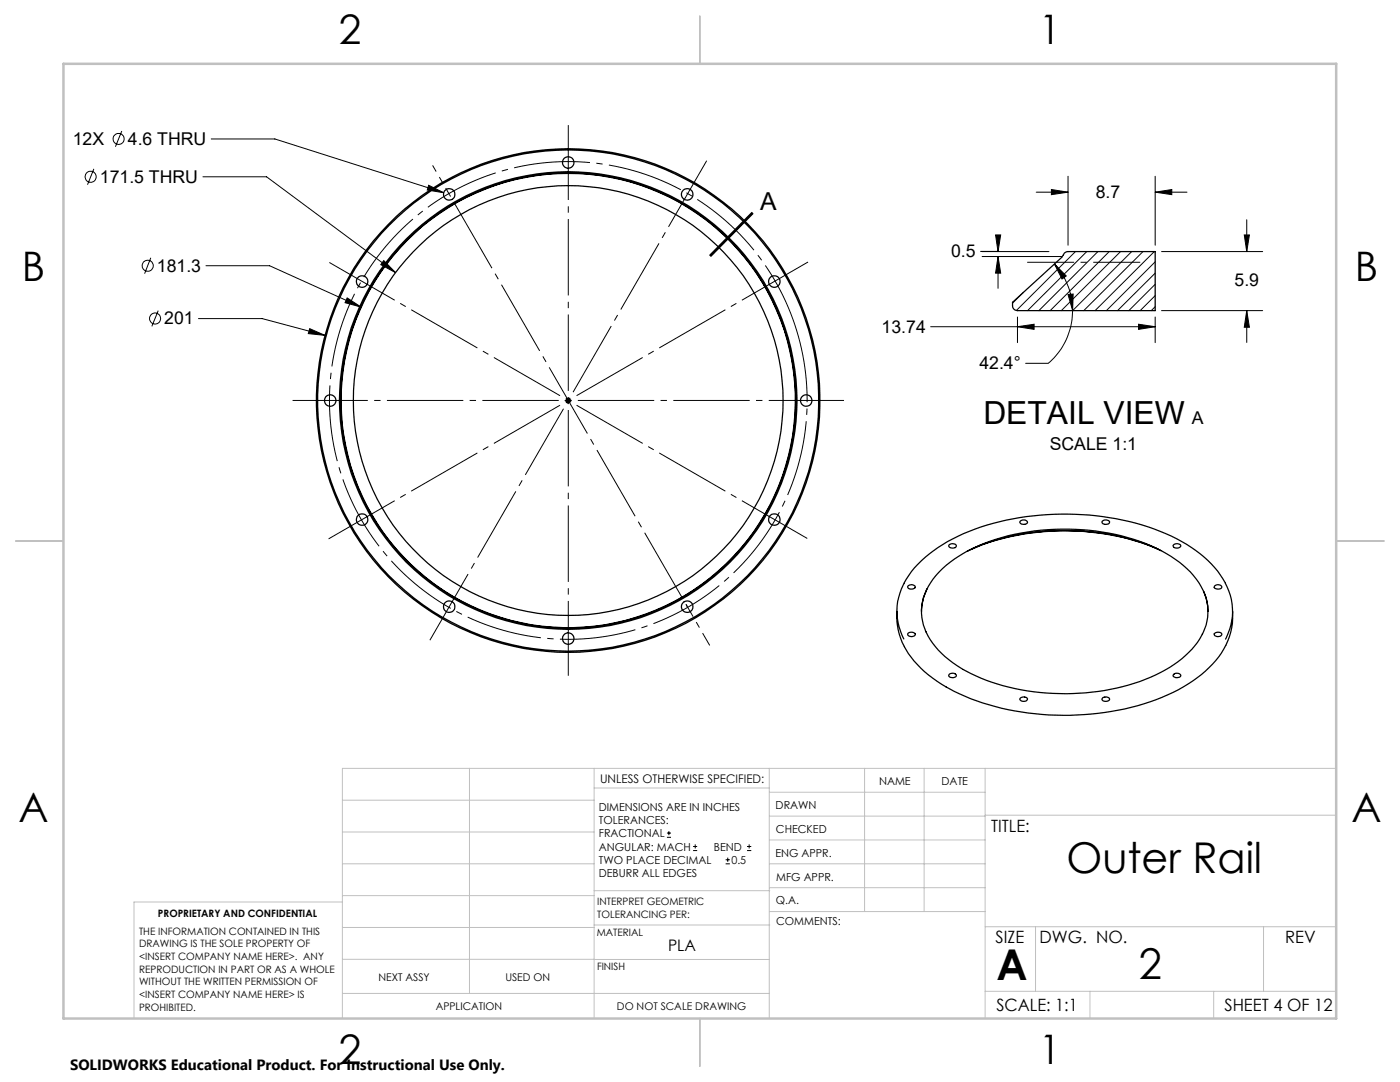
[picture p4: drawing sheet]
<svg xmlns="http://www.w3.org/2000/svg" width="279mm" height="216mm" viewBox="0 0 279 216" stroke-linecap="round" stroke-linejoin="round" font-family="sans-serif">
<g fill="none" stroke="#000" stroke-width=".25">
<path d="M202.1 60.3l9.8-8.9a1.51 1.51 0 0 1 1.2-1.2h17.4v11.8h-27.4a.96 .96 0 0 1-1-1zM180.4 116.3a23 23 0 0 1 10.7-9.3 52.7 52.7 0 0 1 30.3-3.7 39.8 39.8 0 0 1 18.1 7.2 18.9 18.9 0 0 1 5 5.8M180.4 116.4a11.6 11.6 0 0 0 0 11.1M181.2 116.9a.94 .94 0 0 1 1.5 .2 .87 .87 0 0 1-1.5 0zM185 117.5a9.8 9.8 0 0 0-.2 8.6M189.5 108.7a.91 .91 0 0 1 1.4 .3 .91 .91 0 0 1-1.6-.1zM193.9 109.5a48.8 48.8 0 0 1 37.2 0M203.6 104.1a.9 .9 0 0 1 1.5 .1 .94 .94 0 0 1-1.6 0zM220 104a.93 .93 0 0 1 1.4 .2 .85 .85 0 0 1-.8 .4 .85 .85 0 0 1-.7-.5zM231.7 109.9a48.3 48.3 0 0 0-38.7 .1M234.2 108.8a.96 .96 0 0 1 1.5 .1 .87 .87 0 0 1-.8 .5 .87 .87 0 0 1-.8-.5zM240.2 118a10.6 10.6 0 0 1-3 12.2 30.2 30.2 0 0 1-15.6 7.3 45.7 45.7 0 0 1-27.8-3.1 18.4 18.4 0 0 1-9-8.4"/>
<path d="M242.5 116.9a.88 .88 0 0 1 1.3 .3 .93 .93 0 0 1-1.5-.1zM244.5 116.4a11.6 11.6 0 0 1 .1 11.1M179 122a13.9 13.9 0 0 0 4.8 11.3 34.3 34.3 0 0 0 16.1 8 55.3 55.3 0 0 0 31.9-2.1 26.2 26.2 0 0 0 11.9-8.8l.9-1.6M181.2 126.4a.83 .83 0 0 1 1.4 .3 .88 .88 0 0 1-1.4-.2zM183.9 122a12.6 12.6 0 0 1 5.7-9.8 36.4 36.4 0 0 1 19.5-6.5 41.7 41.7 0 0 1 24.5 5.3 15.2 15.2 0 0 1 7.3 9.1l.2 1.9M189.4 134.5a.77 .77 0 0 1 .9-.2 .77 .77 0 0 1 .5 .7 1 1 0 0 1-1.5-.2zM203.6 139.3a.99 .99 0 0 1 1.5 .2 .86 .86 0 0 1-.8 .5 .86 .86 0 0 1-.8-.5zM220.1 139.2a.87 .87 0 0 1 1.3 .4 .9 .9 0 0 1-1.5-.1zM234.2 134.6a.8 .8 0 0 1 .8-.3 .8 .8 0 0 1 .6 .6 1.03 1.03 0 0 1-1.5-.1zM242.4 126.4a.9 .9 0 0 1 1.4 .2 .85 .85 0 0 1-.8 .4 .85 .85 0 0 1-.7-.5zM246 122a13.2 13.2 0 0 1-1.3 6.8"/>
<circle cx="89.7" cy="38.8" r="1.16"/>
<circle cx="113.4" cy="32.4" r="1.16"/>
<circle cx="137.1" cy="38.8" r="1.16"/>
<circle cx="72.3" cy="56.2" r="1.16"/>
<circle cx="154.5" cy="56.2" r="1.16"/>
<circle cx="65.9" cy="79.9" r="1.16"/>
<circle cx="113.4" cy="79.9" r="50.3"/>
<circle cx="113.4" cy="79.9" r="45.4"/>
<circle cx="113.4" cy="79.9" r="45.7"/>
<circle cx="113.4" cy="79.9" r="50"/>
<circle cx="113.4" cy="79.9" r="45.3"/>
<circle cx="113.4" cy="79.9" r="42.9"/>
<circle cx="160.9" cy="79.9" r="1.16"/>
<circle cx="72.3" cy="103.7" r="1.16"/>
<circle cx="154.5" cy="103.7" r="1.16"/>
<circle cx="89.7" cy="121.1" r="1.16"/>
<circle cx="113.4" cy="127.4" r="1.16"/>
<circle cx="137.1" cy="121.1" r="1.16"/>
</g>
<g fill="none" stroke="#000" stroke-width=".2">
<path d="M18.7 33.7l-1.2 3.2M24.3 26.1l-1.3 3.2M40.5 35.3h12.7l25.8 19.1M42.2 27.7h12.7l33.6 10.8M85.5 37l3 1.5-3.2-.6zM206.8 38.3h6.3M209.8 37.8l3.3 .5-3.3 .5zM213.1 35.2v13.7M230.5 38.3l3.4-.5v1zM230.5 35.2v13.7M230.5 38.3h6.4M30.1 51.4l-1.2 3.2"/>
<path d="M41.1 53h12.7l18.3 8.3M69.3 59.4l2.8 1.9-3.2-.9zM76.6 52l2.4 2.4-3-1.6zM146.1 46.9l-4.3 4.3zM150.1 42.3l-8.5 8.7M150.2 42.5l-8.5 8.6M150.3 42.6l-4.2 4.3M195.7 50.2h3.5M196 50.2h13.3M196 51.2h15.9M198.7 46.9h1l-.5 3.3zM199.2 51.2l.5 3.3h-1z"/>
<path d="M199.2 51.2v6.3M204.2 58.3l-2.1 2.2M210.4 52.7l2.4 2.4-.9 .6zM210.4 52.7a14.1 14.1 0 0 1 3.7 9.3M213.1 58.8l1.1-.1-.1 3.3zM214.6 50.2l-11.8 11.7M216.9 50.2l-11.8 11.8M219.1 50.2l-11.8 11.8M221.4 50.2l-11.8 11.8M223.6 50.2l-11.8 11.8M225.8 50.2l-11.7 11.8M228.1 50.2l-11.8 11.8"/>
<path d="M230.4 50.2l-11.9 11.8M230.5 52.2l-9.7 9.8M230.5 54.5l-7.5 7.5M230.5 56.7l-5.2 5.3M230.5 59l-3 3M231.8 50.2h20.2M248.3 46.9h1l-.5 3.3zM248.8 43.9v6.3M31.6 62l-1.3 3.1M39.6 63.6h12.7l12.6 3.3M61.8 65.6l3.1 1.3-3.4-.3zM112.7 79.9h1.3"/>
<path d="M113 79.6l.7 .7M113.4 79.3v1.3M113.7 79.6l-.7 .7M185.7 65.2h44.8M203.1 65.2l3.3-.5v1zM203.1 63.3v5.1M214.1 62a13.8 13.8 0 0 1-4.9 10.5h-4.5M227.2 64.7l3.3 .5-3.3 .5zM230.5 61.2l-.7 .8M230.5 63.3v5.1M231.8 62h20.2M248.8 62l.5 3.3h-1z"/>
<path d="M248.8 62v6.3M133.1 167.1h.8M133.1 166.2h.8M133.5 165.8v.9M138.3 169.7h.8M138.3 168.9h.8M138.7 168.5v.8M144.8 172.4h.9M144.8 171.6h.9M145.2 171.1v.9M149.1 169.7h.8M149.1 168.9h.8"/>
<path d="M149.5 168.5v.8"/>
<circle cx="18.1" cy="35.3" r="1.11"/>
<circle cx="23.7" cy="27.7" r="1.09"/>
<circle cx="29.5" cy="53" r="1.11"/>
<circle cx="31" cy="63.6" r="1.11"/>
</g>
<path d="M159 66a47.7 47.7 0 0 0-79.9-19.2 47.7 47.7 0 0 0 22 79.1 47.7 47.7 0 0 0 58.6-57.5l-.7-2.4" fill="none" stroke="#000" stroke-width=".2" stroke-dasharray="15.2 1.3 1.3 1.3" stroke-dashoffset=".8" stroke-linecap="butt"/>
<path d="M205 52.3h22.6" fill="none" stroke="#000" stroke-width=".2" stroke-dasharray="15.2 1.3 1.3 1.3" stroke-dashoffset="5.9" stroke-linecap="butt"/>
<path d="M150.2 42.5l-8.5 8.6" fill="none" stroke="#000" stroke-width=".2" stroke-dasharray="6.3 1.3 1.3 1.3" stroke-dashoffset="2.2" stroke-linecap="butt"/>
<path d="M113.4 134.8v-109.8" fill="none" stroke="#000" stroke-width=".2" stroke-dasharray="15.2 1.3 1.3 1.3" stroke-dashoffset=".3" stroke-linecap="butt"/>
<path d="M89.7 38.8l-3.4-5.8" fill="none" stroke="#000" stroke-width=".2" stroke-dasharray="15.2 1.3 1.3 1.3" stroke-dashoffset="13.8" stroke-linecap="butt"/>
<path d="M65.7 52.4l95.4 55M58.4 79.9h110" fill="none" stroke="#000" stroke-width=".2" stroke-dasharray="15.2 1.3 1.3 1.3" stroke-dashoffset=".2" stroke-linecap="butt"/>
<path d="M89.7 38.8l47.5 82.2" fill="none" stroke="#000" stroke-width=".2" stroke-dasharray="15.2 1.3 1.3 1.3" stroke-dashoffset="-1.8" stroke-linecap="butt"/>
<path d="M85.5 128.2l55.8-96.6" fill="none" stroke="#000" stroke-width=".2" stroke-dasharray="15.2 1.3 1.3 1.3" stroke-dashoffset="-.6" stroke-linecap="butt"/>
<path d="M65.2 107.8l96.4-55.7" fill="none" stroke="#000" stroke-width=".2" stroke-dasharray="15.2 1.3 1.3 1.3" stroke-dashoffset="-.4" stroke-linecap="butt"/>
<path d="M136.9 120.6l4.7 8.2" fill="none" stroke="#000" stroke-width=".2" stroke-dasharray="15.2 1.3 1.3 1.3" stroke-dashoffset="12.4" stroke-linecap="butt"/>
<g fill="none" stroke="#c0c0c0" stroke-width=".2">
<path d="M68.3 159.7h50.3M93.7 153.3v44.9M118.6 153.3v49.9M118.6 157.2h34.9M153.5 153.3v49.9M153.5 158.1h43.1M172.5 153.3v28.6M184.4 153.3v28.6M196.6 153.3v49.9M266.7 153.3h-198.4v49.9M68.3 178.7h50.3M68.3 172.4h50.3"/>
<path d="M68.3 166h50.3M68.3 180h-41.6v23.2M118.6 177.7h35M153.5 167.6h43.1M153.5 162.8h43.1M153.5 172.4h43.1M153.5 177.1h43.1M196.6 162.7h70.1M68.3 198.2h85.2M68.3 191.4l85.2 .1M68.3 185.1h50.3M118.6 184.6h35"/>
<path d="M153.6 181.9h43M196.6 197.8h70.1M196.6 184.9h70.1M206.7 184.9v12.9M217.5 197.8v5.4M242.2 197.8v5.4M252.2 184.9v12.9"/>
</g>
<path d="M139.7 3.2v9.5M3.1 107.9h9.6M266.7 107.9h9.5M139.7 203.2v9.6" fill="none" stroke="#c0c0c0" stroke-width=".25"/>
<path d="M12.7 12.7h254v190.5h-254z" fill="none" stroke="#c0c0c0" stroke-width=".5"/>
<path d="M85.5 37l-.2 .9 3.2 .6zM69.3 59.4l-.4 1 3.2 .9zM76.6 52l-.6 .8 3 1.6zM61.8 65.6l-.3 1 3.4 .3zM248.3 46.9h1l-.5 3.3zM248.8 62l.5 3.3h-1zM209.8 37.8l3.3 .5-3.3 .5zM230.5 38.3l3.4-.5v1zM199.2 51.2l.5 3.3h-1zM198.7 46.9h1l-.5 3.3zM213.1 58.8l1.1-.1-.1 3.3zM210.4 52.7l2.4 2.4-.9 .6zM203.1 65.2l3.3-.5v1zM227.2 64.7l3.3 .5-3.3 .5z" fill="#000"/>
<g font-size="8.5">
<text x="212.8" y="174.2">Outer Rail</text>
<text x="198.9" y="195.5">A</text>
<text x="227.3" y="195.4">2</text>
</g>
<g font-size="8.1">
<text x="67.6" y="8.9">2</text>
<text x="207.3" y="8.9">1</text>
<text x="4.4" y="56.2">B</text>
<text x="270.4" y="56.2">B</text>
<text x="3.7" y="164.1">A</text>
<text x="269.7" y="164.1">A</text>
<text x="67.6" y="212.4">2</text>
<text x="207.3" y="212.4">1</text>
</g>
<text font-size="6.3" x="196.2" y="84.6">DETAIL VIEW</text>
<text font-size="4.9" x="151.7" y="41.9">A</text>
<g font-size="3.5">
<text x="14.5" y="28.9">12X</text>
<text x="25.5" y="28.9">4.6 THRU</text>
<text x="19.9" y="36.4">171.5 THRU</text>
<text x="218.7" y="39.5">8.7</text>
<text x="189.8" y="51.3">0.5</text>
<text x="31.3" y="54.2">181.3</text>
<text x="246.4" y="57.2">5.9</text>
<text x="32.8" y="64.7">201</text>
<text x="176" y="66.4">13.74</text>
<text x="195.5" y="73.7">42.4°</text>
<text x="209.5" y="89.8">SCALE 1:1</text>
<text x="237.8" y="84.7">A</text>
</g>
<g font-size="3.4">
<text x="197.8" y="166">TITLE:</text>
<text x="198.7" y="188.1">SIZE</text>
<text x="207.5" y="188.1">DWG. NO.</text>
<text x="256.5" y="188.2">REV</text>
<text x="198.8" y="201.7">SCALE: 1:1</text>
<text x="244.4" y="201.8">SHEET 4 OF 12</text>
</g>
<text font-size="3.2" x="133.3" y="189.8">PLA</text>
<text font-size="3" x="14" y="213.5">SOLIDWORKS Educational Product. For Instructional Use Only.</text>
<text font-size="2.4" x="119.8" y="156.2">UNLESS OTHERWISE SPECIFIED:</text>
<g font-size="2.2">
<text x="119.5" y="161.8">DIMENSIONS ARE IN INCHES</text>
<text x="154.8" y="161.4">DRAWN</text>
<text x="175.4" y="156.6">NAME</text>
<text x="187.9" y="156.7">DATE</text>
<text x="119.5" y="164.4">TOLERANCES:</text>
<text x="119.5" y="167.1">FRACTIONAL</text>
<text x="154.9" y="166.3">CHECKED</text>
<text x="119.5" y="169.7">ANGULAR: MACH</text>
<text x="119.5" y="172.4">TWO PLACE DECIMAL</text>
<text x="142.5" y="169.7">BEND</text>
<text x="146" y="172.4">0.5</text>
<text x="154.8" y="170.9">ENG APPR.</text>
<text x="119.5" y="175">DEBURR ALL EDGES</text>
<text x="154.9" y="175.7">MFG APPR.</text>
<text x="154.9" y="180.4">Q.A.</text>
<text x="154.9" y="184.6">COMMENTS:</text>
</g>
<g font-size="2.1">
<text x="75.5" y="195.7">NEXT ASSY</text>
<text x="100.9" y="195.7">USED ON</text>
<text x="86.9" y="201.5">APPLICATION</text>
<text x="123.1" y="201.6">DO NOT SCALE DRAWING</text>
</g>
<g font-size="2">
<text x="31.5" y="182.9">PROPRIETARY AND CONFIDENTIAL</text>
<text x="119.2" y="180.6">INTERPRET GEOMETRIC</text>
<text x="119.2" y="183.1">TOLERANCING PER:</text>
<text x="27.8" y="186.5">THE INFORMATION CONTAINED IN THIS</text>
<text x="27.8" y="189">DRAWING IS THE SOLE PROPERTY OF</text>
<text x="27.8" y="191.6">&lt;INSERT COMPANY NAME HERE&gt;. ANY</text>
<text x="119.1" y="186.7">MATERIAL</text>
<text x="27.8" y="194.1">REPRODUCTION IN PART OR AS A WHOLE</text>
<text x="27.8" y="196.6">WITHOUT THE WRITTEN PERMISSION OF</text>
<text x="119.1" y="193.5">FINISH</text>
<text x="27.8" y="199.1">&lt;INSERT COMPANY NAME HERE&gt; IS</text>
<text x="27.8" y="201.7">PROHIBITED.</text>
</g>
</svg>
